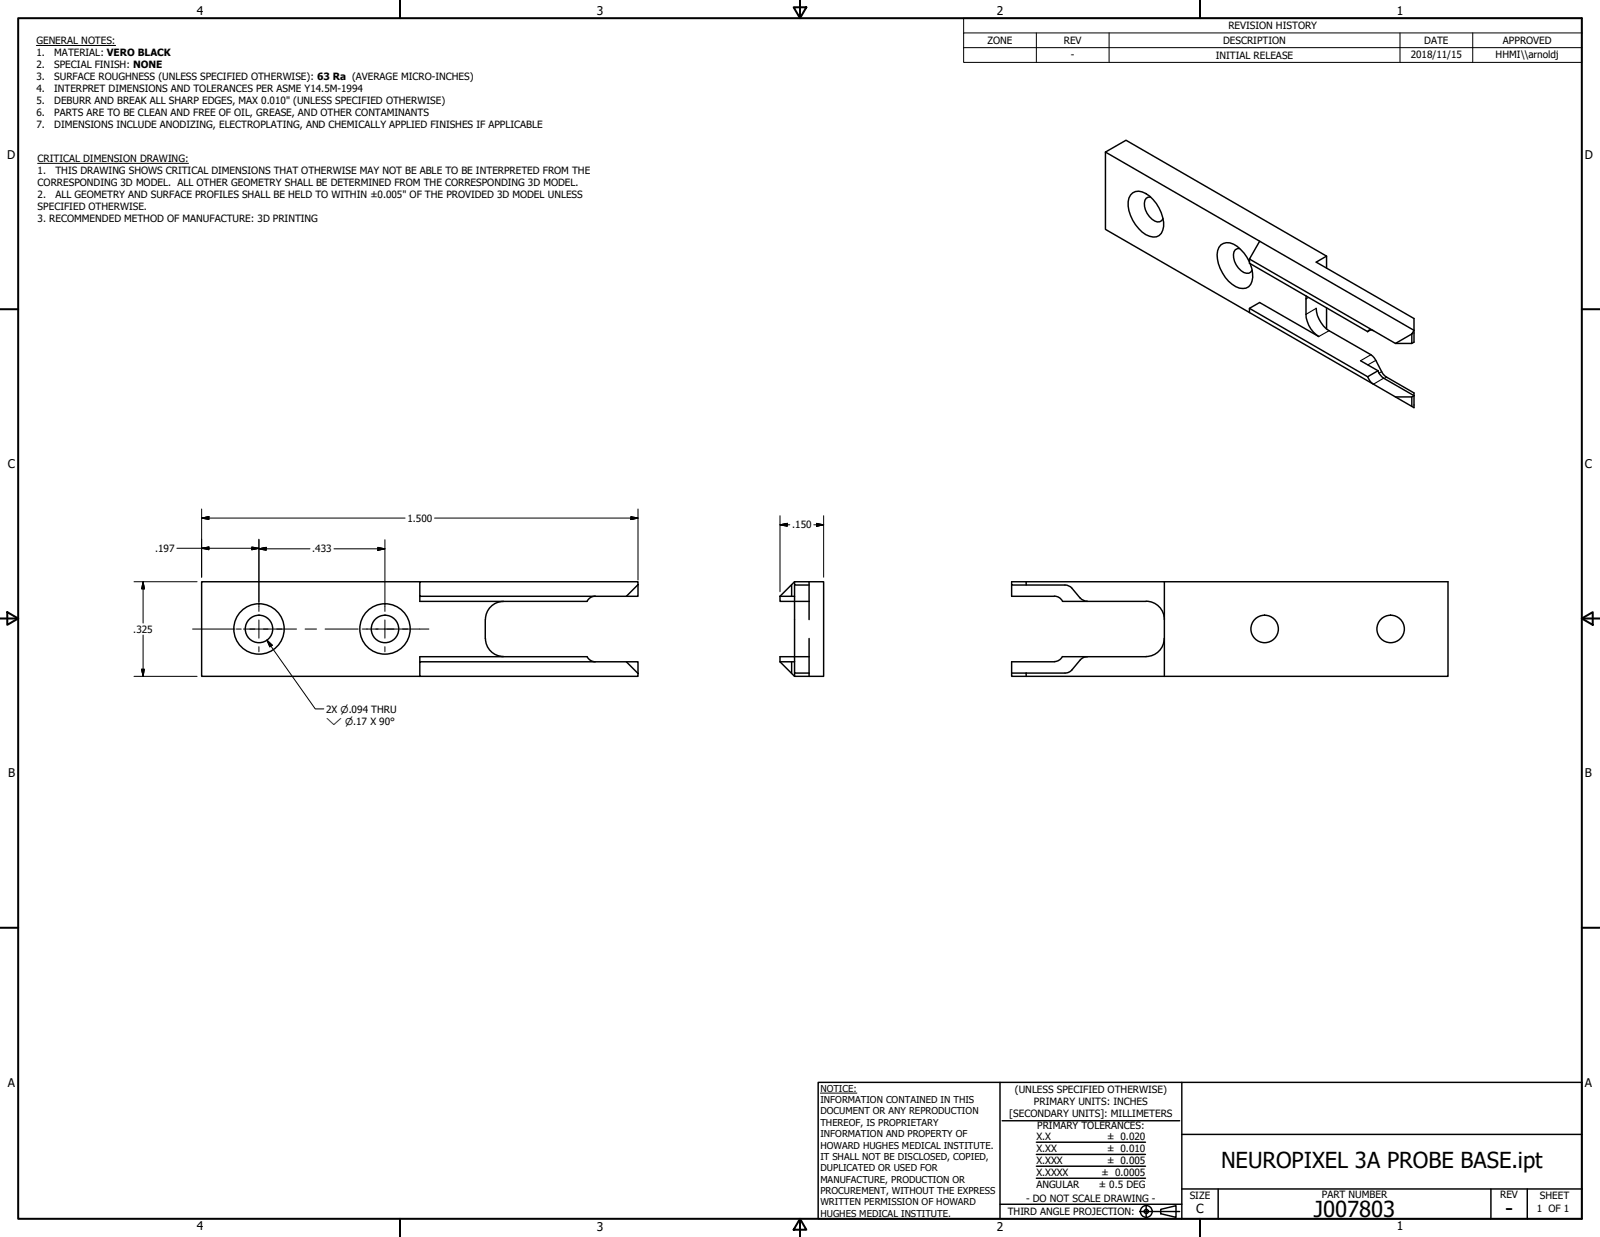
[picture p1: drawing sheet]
<svg xmlns="http://www.w3.org/2000/svg" width="559mm" height="432mm" viewBox="0 0 559 432" stroke-linecap="round" stroke-linejoin="round" font-family="sans-serif">
<!-- layer: Visible (ANSI) -->
<g fill="none" stroke="#000" stroke-width=".51">
<path d="M386.1 53.1v27l50.3 29M386.1 53.1l7.2-4.1 70 40.4M386.1 53.1l53.8 31.1M394.8 68.1a3.7 3.7 0 0 1 5.4-.5 13.7 13.7 0 0 1 6.2 11.5 3.5 3.5 0 0 1-4.9 3.4 12.7 12.7 0 0 1-7.2-13.3zM401.8 68.8a1.9 1.9 0 0 0-2.1 2.1 6.9 6.9 0 0 0 4.5 6.6l.9-.1 1.1-1.1M432.9 86.7a1.89 1.89 0 0 0-2.1 2.1 6.8 6.8 0 0 0 4.5 6.6h.9l1.1-1.1M436.4 91.4a12.1 12.1 0 0 0-6.9-6.6 3.7 3.7 0 0 0-4.4 4.1 13.4 13.4 0 0 0 7.8 11.7 3.5 3.5 0 0 0 4.6-3.8l-.3-3.1-.6-1.6M436.4 90.4v1.5l41.2 23.9M439.9 84.2l53.9 31.1-.7 1.3-5.7 3.3-51-29.5zM463.3 89.4v4.1M463.3 89.4l-3.6 2.1 34.1 19.7v8.2l-.7 .5M436.4 107.6l41.2 23.9"/>
<path d="M456.2 103.3a23.9 23.9 0 0 0 .4 8.9 9.6 9.6 0 0 0 4 5.3l-20.7-11.9-3.5 2v1.5M459.7 107.6a10.2 10.2 0 0 0 4.5 7.8l15.2 8.9a23.6 23.6 0 0 1 3.6 6.2l1.3 1.1 9.5 5.6v5.1l-57.4-33.2M463.3 107.4v7.4M478.7 115.1l-1.1 .7M479.7 115.4a1.3 1.3 0 0 0-2.1 .4M493.1 116.6v3.3h-5.7M475.2 125.9l6.1 3.5M477.6 131.5a4.9 4.9 0 0 0 2.1 2.6M481.3 129.4l.8 1.5 1.1 1.1 10.6 6.1-.7 .5M481.3 129.4l-3.7 2.1M487.4 138.6h5.7v3.3M146.6 203.1h76.2v1l-4 4.1h-72.2z"/>
<path d="M146.6 203.1h-76.2v33h76.2M169.5 216.3v6.6M175.9 209.9a6.3 6.3 0 0 0-6.4 6.3M207.9 208.1l-1.7 .5-1.1 1.3h-58.5v-1.7M222.8 204.1v4.1h-4M272.4 208.2v1.7h10.2M276.5 204.1v4.1h-4.1M276.5 208.2h1M277.5 203.1l-5.1 5.1M277.5 204.2v25h5.1M277.5 203.1v1.1h5.1M277.5 203.1h5.1"/>
<path d="M282.6 203.1v6.8M282.6 203.1h5.1v33h-5.1M282.6 209.9v6.4M353.3 204.2v4h14.9M358.4 203.1v1.1l14.5 .2 1.2 .6 3.2 3.8 1.1 .8 1.3 .3M358.4 204.2h-5.1v-1.1h152.4v33h-99M368.2 208.1l1.7 .5 1.2 1.3h29.2M400.3 209.9a6.4 6.4 0 0 1 6.4 6.4M406.7 203.1v33M146.6 231h72.2l4 4.1v1h-76.2zM169.5 222.9a6.3 6.3 0 0 0 6.4 6.3M207.9 231l-1.7-.5-1.1-1.3h-58.5v1.8"/>
<path d="M218.8 231h4v4.1M272.4 231l5.1 5.1M272.4 231v-1.8h5.1v1.8M272.4 231h4.1v4.1M276.5 231h1M277.5 234.9v1.2h5.1M277.5 231v3.9h5.1M282.6 229.2v5.7M282.6 222.9v6.3M282.6 234.9v1.2M353.3 234.9v1.2h5.1M358.4 236.1h48.3"/>
<path d="M358.4 234.9v1.2M368.2 231h-14.9v3.9M371 229.2l-1.1 1.3-1.7 .4M371.1 229.2h29.2M377.3 230.4l-3.2 3.7-1.7 .8h-19.1M379.7 229.2l-1.3 .3-1.1 .9M406.6 222.9a6.3 6.3 0 0 1-6.3 6.3"/>
<circle cx="90.5" cy="219.6" r="4.8"/>
<circle cx="90.5" cy="219.6" r="8.8"/>
<circle cx="134.5" cy="219.6" r="4.8"/>
<circle cx="134.5" cy="219.6" r="8.8"/>
<circle cx="441.7" cy="219.6" r="4.8"/>
<circle cx="485.7" cy="219.6" r="4.8"/>
</g>
<!-- layer: Visible Narrow (ANSI) -->
<path d="M457 103.8l-.9 .5M459.7 107.6l-3.6 2.1M464.2 115.4l-3.6 2.1M478.8 123.8l-3.6 2.1M480.5 125.8l-2.8 1.6M482.5 129.7l-.9 .5M483.2 132l-3.5 2.1M484.3 131.6l-.9 .5" fill="none" stroke="#000" stroke-width=".38"/>
<!-- layer: Border (ANSI) -->
<g fill="none" stroke="#000" stroke-width=".7">
<path d="M6.3 6.3h546.1v419.1h-546.1zM139.7 0v6.3M277.2 2.5h4.4l-2.2 3.8zM279.4 0v6.3M419.1 0v6.3M0 107.9h6.3M552.4 107.9h6.4M0 215.9h6.3M2.5 213.7l3.8 2.2-3.8 2.2zM552.4 215.9l3.9-2.2v4.4zM552.4 215.9h6.4M0 323.8h6.3"/>
<path d="M552.4 323.8h6.4M139.7 425.4v6.4M279.4 425.4l2.2 3.9h-4.4zM279.4 425.4v6.4M419.1 425.4v6.4"/>
</g>
<!-- layer: Title (ANSI) -->
<g fill="none" stroke="#000" stroke-width=".51">
<path d="M285.8 377.8h266.6v47.6h-266.6zM349.2 377.8v47.6M412.7 377.8v47.6M350 391.2h62M361.9 398.7h38.1M412.7 396h139.7M361.9 411.3h38.1M361.9 407.1h38.1M361.9 403h38.1M412.7 415h139.7M425.4 415v10.4M520.7 415v10.4"/>
<path d="M533.4 415v10.4M349.2 420.4h63.5M398 422.9h14M400.3 420.6v4.6M405.4 422.1l5.3-1.2v4l-5.3-1.2z"/>
<circle cx="400.3" cy="422.9" r="2.06"/>
<circle cx="400.3" cy="422.9" r=".73"/>
</g>
<path d="M286.5 381.6h12.8" fill="none" stroke="#000" stroke-width=".35"/>
<!-- layer: Symbol (ANSI) -->
<path d="M12.7 15.9h27.7M336.5 11.5v-5.2h215.9v5.2M336.5 16.6h215.9M361.9 11.5v10.3M387.3 11.5v10.3M488.9 11.5v10.3M514.3 11.5v10.3M552.4 11.5h-215.9v5.1M552.4 11.5v10.3h-215.9v-5.2M13.1 57h52.7M93.2 223.5l1.9 1.7-.9 .6zM93.2 223.5l16.9 24h3" fill="none" stroke="#000" stroke-width=".35"/>
<!-- layer: Dimension (ANSI) -->
<g fill="none" stroke="#000" stroke-width=".35">
<path d="M70.4 177.7v23.8M222.8 177.7v24.8M61.8 191.4h28.6M70.4 180.8l2.6-.5v1.1zM70.4 191.4l2.6-.5v1zM70.4 180.8h71.1M87.9 190.9l2.5 .5-2.5 .5zM90.4 191.6l2.6-.5v1zM90.4 191.6h17.9M90.4 188.2v23.4M116.6 191.6h17.8M132 191.1l2.4 .5-2.4 .5z"/>
<path d="M134.4 188.4v23.2M151.8 180.8h71M220.3 180.3l2.5 .5-2.5 .6zM272.4 183.2l2.6-.5v1zM272.4 183.2h3.4M272.4 180v26.6M284.2 183.2h3.5M285.2 182.7l2.5 .5-2.5 .5zM287.7 180v21.5M46.8 203.1h22M50 203.1l.4 2.4h-.9zM50 203.1v14.4"/>
<path d="M46.8 236.1h22M49.5 233.6h.9l-.4 2.5zM50 221.7v14.4"/>
</g>
<g fill="#000" stroke="#000" stroke-width=".35">
<path d="M70.4 180.8l2.6-.5zM70.4 180.8l2.6-.5v1.1zM70.4 191.4l2.6-.5zM70.4 191.4l2.6-.5v1zM87.9 191.9l2.5-.5zM87.9 190.9l2.5 .5-2.5 .5zM90.4 191.6l2.6-.5zM90.4 191.6l2.6-.5v1zM132 192.1l2.4-.5zM132 191.1l2.4 .5-2.4 .5zM220.3 181.4l2.5-.6zM220.3 180.3l2.5 .5-2.5 .6z"/>
<path d="M272.4 183.2l2.6-.5zM272.4 183.2l2.6-.5v1zM285.2 183.7l2.5-.5zM285.2 182.7l2.5 .5-2.5 .5zM50 203.1l.4 2.4zM50 203.1l.4 2.4h-.9zM49.5 233.6l.5 2.5zM49.5 233.6h.9l-.4 2.5z"/>
</g>
<!-- layer: Center Mark (ANSI) -->
<path d="M82.5 219.6h1.8M87.2 219.6h6.4M90.4 211.6v1.8M90.4 216.4v6.4M96.6 219.6h1.8M126.5 219.6h1.8M131.3 219.6h6.3M134.4 211.6v1.8M134.4 216.4v6.4M140.6 219.6h1.8M90.4 225.7v1.8M134.4 225.7v1.8" fill="none" stroke="#000" stroke-width=".35"/>
<!-- layer: Centerline (ANSI) -->
<path d="M67.2 219.6h14.8M85 219.6h4M92 219.6h11.6M106.6 219.6h4M113.5 219.6h11.6M128.1 219.6h4M135.1 219.6h14.7" fill="none" stroke="#000" stroke-width=".35"/>
<!-- layer: Symbol (ANSI) -->
<path d="M93.2 223.5l1.9 1.7zM93.2 223.5l1.9 1.7-.9 .6z" fill="#000" stroke="#000" stroke-width=".35"/>
<g font-size="7.7">
<text x="426.5" y="407.6">NEUROPIXEL 3A PROBE BASE.ipt</text>
<text x="458.9" y="424.8">J007803</text>
<text x="525.7" y="424.4">-</text>
</g>
<text font-size="4.4" x="417.8" y="423.5">C</text>
<g font-size="4.2">
<text x="68.7" y="5.3">4</text>
<text x="208.4" y="5.3">3</text>
<text x="348.1" y="5.3">2</text>
<text x="487.8" y="5.3">1</text>
<text x="2.5" y="55.5">D</text>
<text x="553.5" y="55.5">D</text>
<text x="2.8" y="163.4">C</text>
<text x="553.5" y="163.4">C</text>
<text x="2.9" y="271.4">B</text>
<text x="553.5" y="271.4">B</text>
<text x="2.8" y="379.3">A</text>
<text x="553.5" y="379.3">A</text>
<text x="68.7" y="429.5">4</text>
<text x="208.4" y="429.6">3</text>
<text x="348.1" y="429.6">2</text>
<text x="487.8" y="429.5">1</text>
</g>
<g font-size="3.5">
<text x="429" y="10.2">REVISION HISTORY</text>
<text x="12.7" y="15.3">GENERAL NOTES:</text>
<text x="344.9" y="15.3">ZONE</text>
<text x="371.5" y="15.3">REV</text>
<text x="427.2" y="15.3">DESCRIPTION</text>
<text x="497.4" y="15.3">DATE</text>
<text x="524.9" y="15.3">APPROVED</text>
<text x="12.7" y="19.5">1.</text>
<text x="12.7" y="23.7">2.</text>
<text x="18.9" y="19.5">MATERIAL: VERO BLACK</text>
<text x="18.9" y="23.7">SPECIAL FINISH: NONE</text>
<text x="374" y="20.3">-</text>
<text x="424.6" y="20.4">INITIAL RELEASE</text>
<text x="492.7" y="20.3">2018/11/15</text>
<text x="522.4" y="20.1">HHMI\\arnoldj</text>
<text x="12.7" y="27.8">3.</text>
<text x="18.9" y="27.8">SURFACE ROUGHNESS (UNLESS SPECIFIED OTHERWISE): 63 Ra (AVERAGE MICRO-INCHES)</text>
<text x="12.7" y="32">4.</text>
<text x="18.9" y="32">INTERPRET DIMENSIONS AND TOLERANCES PER ASME Y14.5M-1994</text>
<text x="12.7" y="36.2">5.</text>
<text x="12.7" y="40.4">6.</text>
<text x="18.9" y="36.2">DEBURR AND BREAK ALL SHARP EDGES, MAX 0.010&quot; (UNLESS SPECIFIED OTHERWISE)</text>
<text x="18.9" y="40.4">PARTS ARE TO BE CLEAN AND FREE OF OIL, GREASE, AND OTHER CONTAMINANTS</text>
<text x="12.7" y="44.6">7.</text>
<text x="18.9" y="44.6">DIMENSIONS INCLUDE ANODIZING, ELECTROPLATING, AND CHEMICALLY APPLIED FINISHES IF APPLICABLE</text>
<text x="13.1" y="56.5">CRITICAL DIMENSION DRAWING:</text>
<text x="13.1" y="60.6">1.</text>
<text x="13.1" y="64.8">CORRESPONDING 3D MODEL. ALL OTHER GEOMETRY SHALL BE DETERMINED FROM THE CORRESPONDING 3D MODEL.</text>
<text x="19.4" y="60.6">THIS DRAWING SHOWS CRITICAL DIMENSIONS THAT OTHERWISE MAY NOT BE ABLE TO BE INTERPRETED FROM THE</text>
<text x="13.1" y="69">2.</text>
<text x="19.4" y="69">ALL GEOMETRY AND SURFACE PROFILES SHALL BE HELD TO WITHIN ±0.005&quot; OF THE PROVIDED 3D MODEL UNLESS</text>
<text x="13.1" y="73.2">SPECIFIED OTHERWISE.</text>
<text x="13.1" y="77.3">3. RECOMMENDED METHOD OF MANUFACTURE: 3D PRINTING</text>
<text x="142.3" y="182.1">1.500</text>
<text x="276.7" y="184.5">.150</text>
<text x="54.2" y="192.7">.197</text>
<text x="109" y="192.8">.433</text>
<text x="46.5" y="220.9">.325</text>
<text x="113.9" y="248.7">2X ⌀.094 THRU</text>
<text x="354.5" y="381.6">(UNLESS SPECIFIED OTHERWISE)</text>
<text x="352.5" y="390">[SECONDARY UNITS]: MILLIMETERS</text>
<text x="361.1" y="385.8">PRIMARY UNITS: INCHES</text>
<text x="362.3" y="394.1">PRIMARY TOLERANCES:</text>
<text x="361.9" y="397.9">X.X</text>
<text x="386.7" y="398">± 0.020</text>
<text x="361.9" y="402.1">X.XX</text>
<text x="361.9" y="406.3">X.XXX</text>
<text x="386.7" y="402.1">± 0.010</text>
<text x="386.7" y="406.3">± 0.005</text>
<text x="361.9" y="410.5">X.XXXX</text>
<text x="384.7" y="410.5">± 0.0005</text>
<text x="358.4" y="419.7">- DO NOT SCALE DRAWING -</text>
<text x="361.9" y="414.6">ANGULAR</text>
<text x="383.8" y="414.7">± 0.5 DEG</text>
<text x="415.5" y="418.4">SIZE</text>
<text x="461.6" y="418.3">PART NUMBER</text>
<text x="523.9" y="418.3">REV</text>
<text x="537.8" y="418.4">SHEET</text>
<text x="352" y="424.2">THIRD ANGLE PROJECTION:</text>
<text x="536.7" y="423.2">1 OF 1</text>
</g>
<g font-size="3.3">
<text x="113.9" y="253.2">⌵ ⌀.17 X 90°</text>
<text x="286.5" y="381.1">NOTICE:</text>
<text x="286.5" y="385">INFORMATION CONTAINED IN THIS</text>
<text x="286.5" y="389">DOCUMENT OR ANY REPRODUCTION</text>
<text x="286.5" y="392.9">THEREOF, IS PROPRIETARY</text>
<text x="286.5" y="396.9">INFORMATION AND PROPERTY OF</text>
<text x="286.5" y="400.9">HOWARD HUGHES MEDICAL INSTITUTE.</text>
<text x="286.5" y="404.9">IT SHALL NOT BE DISCLOSED, COPIED,</text>
<text x="286.5" y="408.9">DUPLICATED OR USED FOR</text>
<text x="286.5" y="412.8">MANUFACTURE, PRODUCTION OR</text>
<text x="286.5" y="416.8">PROCUREMENT, WITHOUT THE EXPRESS</text>
<text x="286.5" y="420.8">WRITTEN PERMISSION OF HOWARD</text>
<text x="286.5" y="424.8">HUGHES MEDICAL INSTITUTE.</text>
</g>
</svg>
